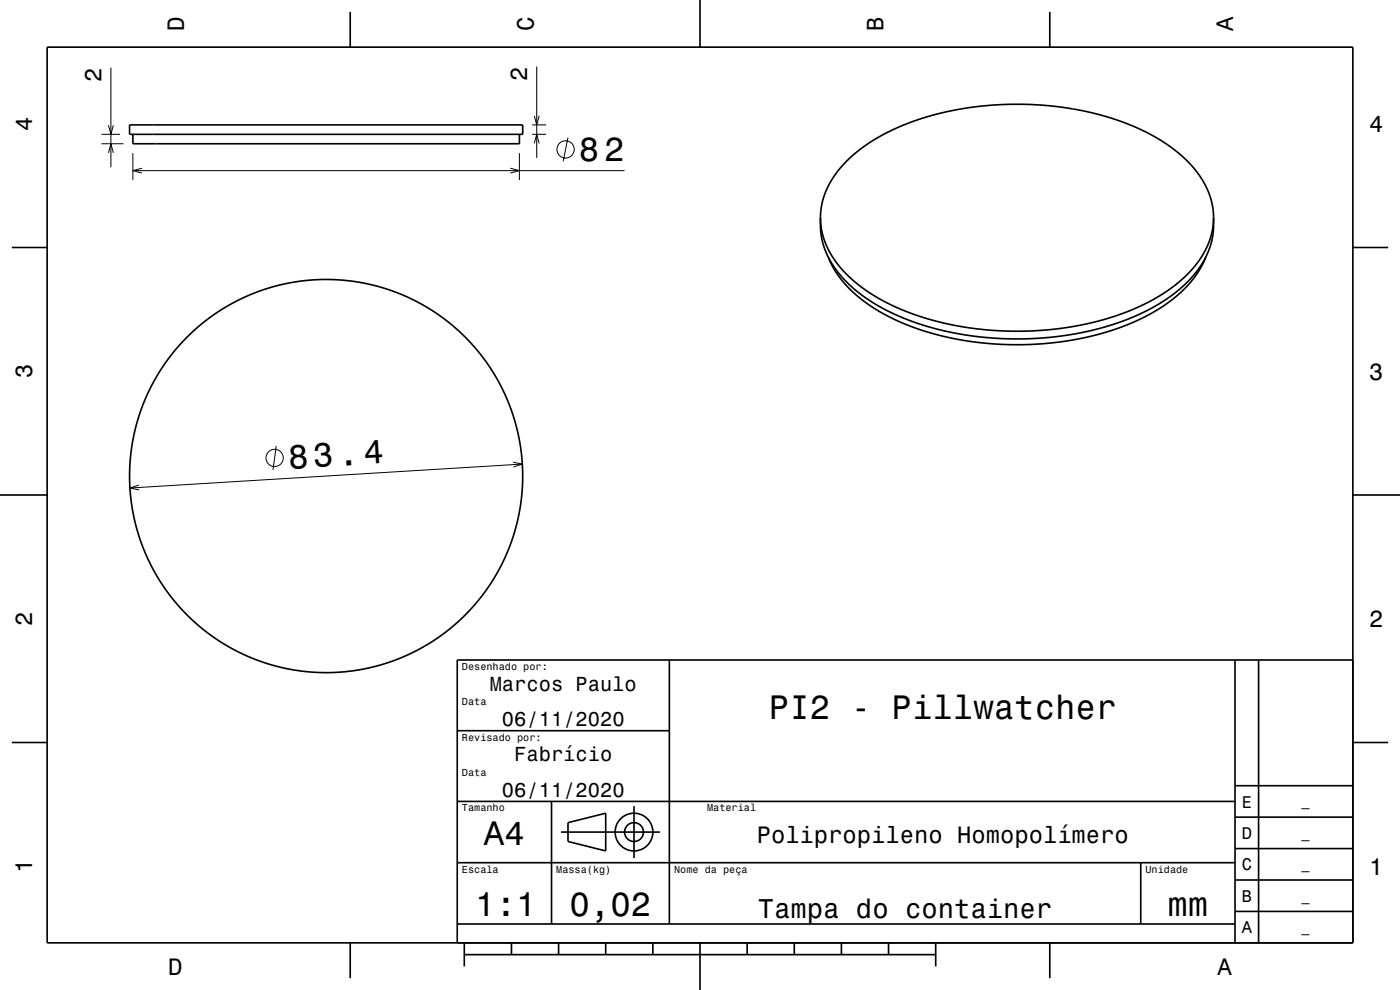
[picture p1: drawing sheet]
<svg xmlns="http://www.w3.org/2000/svg" width="297mm" height="210mm" viewBox="0 0 297 210" stroke-linecap="round" stroke-linejoin="round" font-family="sans-serif">
<g fill="none" stroke="#000" stroke-width=".21">
<path d="M23.5 14.3v21.2M113.9 14.1v19.4M21.5 28.5h4M21.5 30.5h4.7M23 32.4l.5-1.9 .5 1.9M23 26.6l.5 1.9 .5-1.9M28.2 32.5v5.7M28.2 36.2h104.3M30.1 35.7l-1.9 .5 1.9 .5M108.3 35.7l1.9 .5-1.9 .5M110.2 32.5v5.7M112.9 28.5h3"/>
<path d="M112.9 26.5h3M113.3 30.4l.6-1.9 .5 1.9M113.3 24.6l.6 1.9 .5-1.9M120.5 29.2l-1 5M58.6 94.6l-.7 5.1M108.8 98l2 .4-1.9 .7M110.8 98.4l-83.2 5.1M29.5 102.9l-1.9 .6 1.9 .4"/>
<circle cx="120" cy="31.7" r="1.83"/>
<circle cx="58.3" cy="97.1" r="1.83"/>
</g>
<g fill="none" stroke="#000" stroke-width=".35">
<path d="M10 10h277v190h-277zM74.3 2.5v7.5M148.5 0v10M222.7 2.5v7.5M27.5 26.5h83.4v2h-83.4zM28.2 28.5v2h82v-2M2.5 52.5h7.5M174 46.2l.3 2.4 .6 2.3 .9 2.3 1.4 2.1 1.7 2.1 1.9 1.9 2.5 2 2.6 1.7 3.1 1.7 3.2 1.4 3.2 1.1 4 1.1 3.6 .8 4.5 .7 3.5 .3 4.5 .2 4.2-.1 4-.4 4.1-.6 3.6-.7 3.4-.9 3.6-1.2 3.3-1.4 3.4-1.7 2.7-1.7 2.5-1.9 2.2-2.1 1.7-2.1 1.4-2.2 1-2.4 .7-2.4 .2-2.3M174 46.2l.2-2.1 .6-2.6 .9-2.1 1.3-2.2 1.7-2.1 2.2-2.1 2.3-1.9 2.6-1.7 3-1.6 3.1-1.4 3.9-1.3 3.3-1 4-.9 4.1-.6 4-.3 4-.2 3.9 .1 4.3 .3 3.8 .5 4.2 .9 3.4 .9 3.6 1.2 3.5 1.4 3.2 1.7 2.8 1.8 2.6 1.9 2.1 2.1 1.6 2 1.5 2.3 1 2.5 .6 2.2 .2 2.3M174 46.2l.1 2.9 .4 2.2 .8 2.4 1.2 2.3 1.9 2.5 2 2.1 2.1 1.7 2.9 2 3.2 1.8 3.2 1.4 3.2 1.2 4 1.2 4 .8 4.5 .7 3.8 .4 4.2 .1 5-.2 3.7-.3 3.9-.6 4.2-.9 3.6-1 3.6-1.3 3.5-1.6 3.1-1.7 2.8-1.8 2.2-1.9 2-2.1 1.9-2.5 1.2-2.3 .8-2.4 .4-2.5 .1-2.6M175.7 54.5l1 2.1 1.1 1.8 1.6 2 1.4 1.5 2 1.6 2.4 1.7 4.9 2.7 6 2.3 6.1 1.6 6.1 .9 6.9 .4 7.3-.3 6.7-1 6.2-1.6 5.8-2.2 2.9-1.4 2.4-1.5 2.2-1.5 1.9-1.7 1.8-1.8 1.3-1.7 1.2-1.9 .9-2M287 52.5h7.5"/>
<path d="M0 105h10M287 105h10M142 140v56M262 140v60M267 140v60M287 140h-190v60M2.5 157.5h7.5M97 155h45M287 157.5h7.5M97 170h165M117 170v26M119 176.5h21"/>
<path d="M120.5 174.5l8-2v8l-8-2zM134.5 171v11M262 173.3h25M262 166.7h25M97 196h165M97 183h165M242 183v13M262 193.3h25M262 186.7h25M262 180h25M74.3 200v7.5M98.5 202.5h100"/>
<path d="M98.5 200v5M108.5 200v2.5M118.5 200v2.5M128.5 200v2.5M138.5 200v2.5M148.5 200v10M158.5 200v2.5M168.5 200v2.5M178.5 200v2.5M188.5 200v2.5M198.5 200v5M222.7 200v7.5"/>
<circle cx="69.2" cy="101" r="41.7"/>
<circle cx="134.5" cy="176.5" r="2"/>
<circle cx="134.5" cy="176.5" r="4"/>
</g>
<g font-size="7.2">
<text x="122.8" y="34.2">82</text>
<text x="61.2" y="99.5" transform="rotate(-3 61.2 99.5)">83.4</text>
<text x="163.1" y="152.6">PI2 - Pillwatcher</text>
<text x="102.7" y="179.3">A4</text>
<text x="100.8" y="194.3">1:1</text>
<text x="120.8" y="194.3">0,02</text>
<text x="247.7" y="194.3">mm</text>
</g>
<text font-size="5.8" x="160.8" y="194.6">Tampa do container</text>
<g font-size="5">
<text x="39" y="6.5" transform="rotate(-90 39 6.5)">D</text>
<text x="113.2" y="6.5" transform="rotate(-90 113.2 6.5)">C</text>
<text x="187.4" y="6.5" transform="rotate(-90 187.4 6.5)">B</text>
<text x="261.6" y="6.5" transform="rotate(-90 261.6 6.5)">A</text>
<text x="21.5" y="17.4" transform="rotate(-90 21.5 17.4)">2</text>
<text x="111.9" y="17.2" transform="rotate(-90 111.9 17.2)">2</text>
<text x="6.8" y="27.8" transform="rotate(-90 6.8 27.8)">4</text>
<text x="290.5" y="28.1">4</text>
<text x="6.8" y="80.3" transform="rotate(-90 6.8 80.3)">3</text>
<text x="290.5" y="80.6">3</text>
<text x="6.8" y="132.8" transform="rotate(-90 6.8 132.8)">2</text>
<text x="290.5" y="133.1">2</text>
<text x="160.5" y="178.8">Polipropileno Homopolímero</text>
<text x="6.8" y="185.3" transform="rotate(-90 6.8 185.3)">1</text>
<text x="290.5" y="185.6">1</text>
<text x="35.7" y="206.8">D</text>
<text x="258.3" y="206.8">A</text>
</g>
<g font-size="4.3">
<text x="103.9" y="146.5">Marcos Paulo</text>
<text x="106.5" y="154">06/11/2020</text>
<text x="109.1" y="161.5">Fabrício</text>
<text x="106.5" y="169">06/11/2020</text>
</g>
<g font-size="3.6">
<text x="263.4" y="171.3">E</text>
<text x="263.4" y="178">D</text>
<text x="263.4" y="184.6">C</text>
<text x="263.4" y="191.3">B</text>
<text x="263.4" y="198">A</text>
</g>
<g font-size="2.9">
<text x="276.1" y="171">_</text>
<text x="276.1" y="177.7">_</text>
<text x="276.1" y="184.4">_</text>
<text x="276.1" y="191.1">_</text>
<text x="276.1" y="197.7">_</text>
</g>
<g font-size="2.2">
<text x="98" y="142.1">Desenhado por:</text>
<text x="98" y="149.6">Data</text>
<text x="98" y="157.1">Revisado por:</text>
<text x="98" y="164.6">Data</text>
<text x="98" y="172.1">Tamanho</text>
<text x="150" y="172.1">Material</text>
<text x="98" y="185.1">Escala</text>
<text x="118" y="185.1">Massa(kg)</text>
<text x="143" y="185.1">Nome da peça</text>
<text x="243" y="185.1">Unidade</text>
</g>
</svg>
